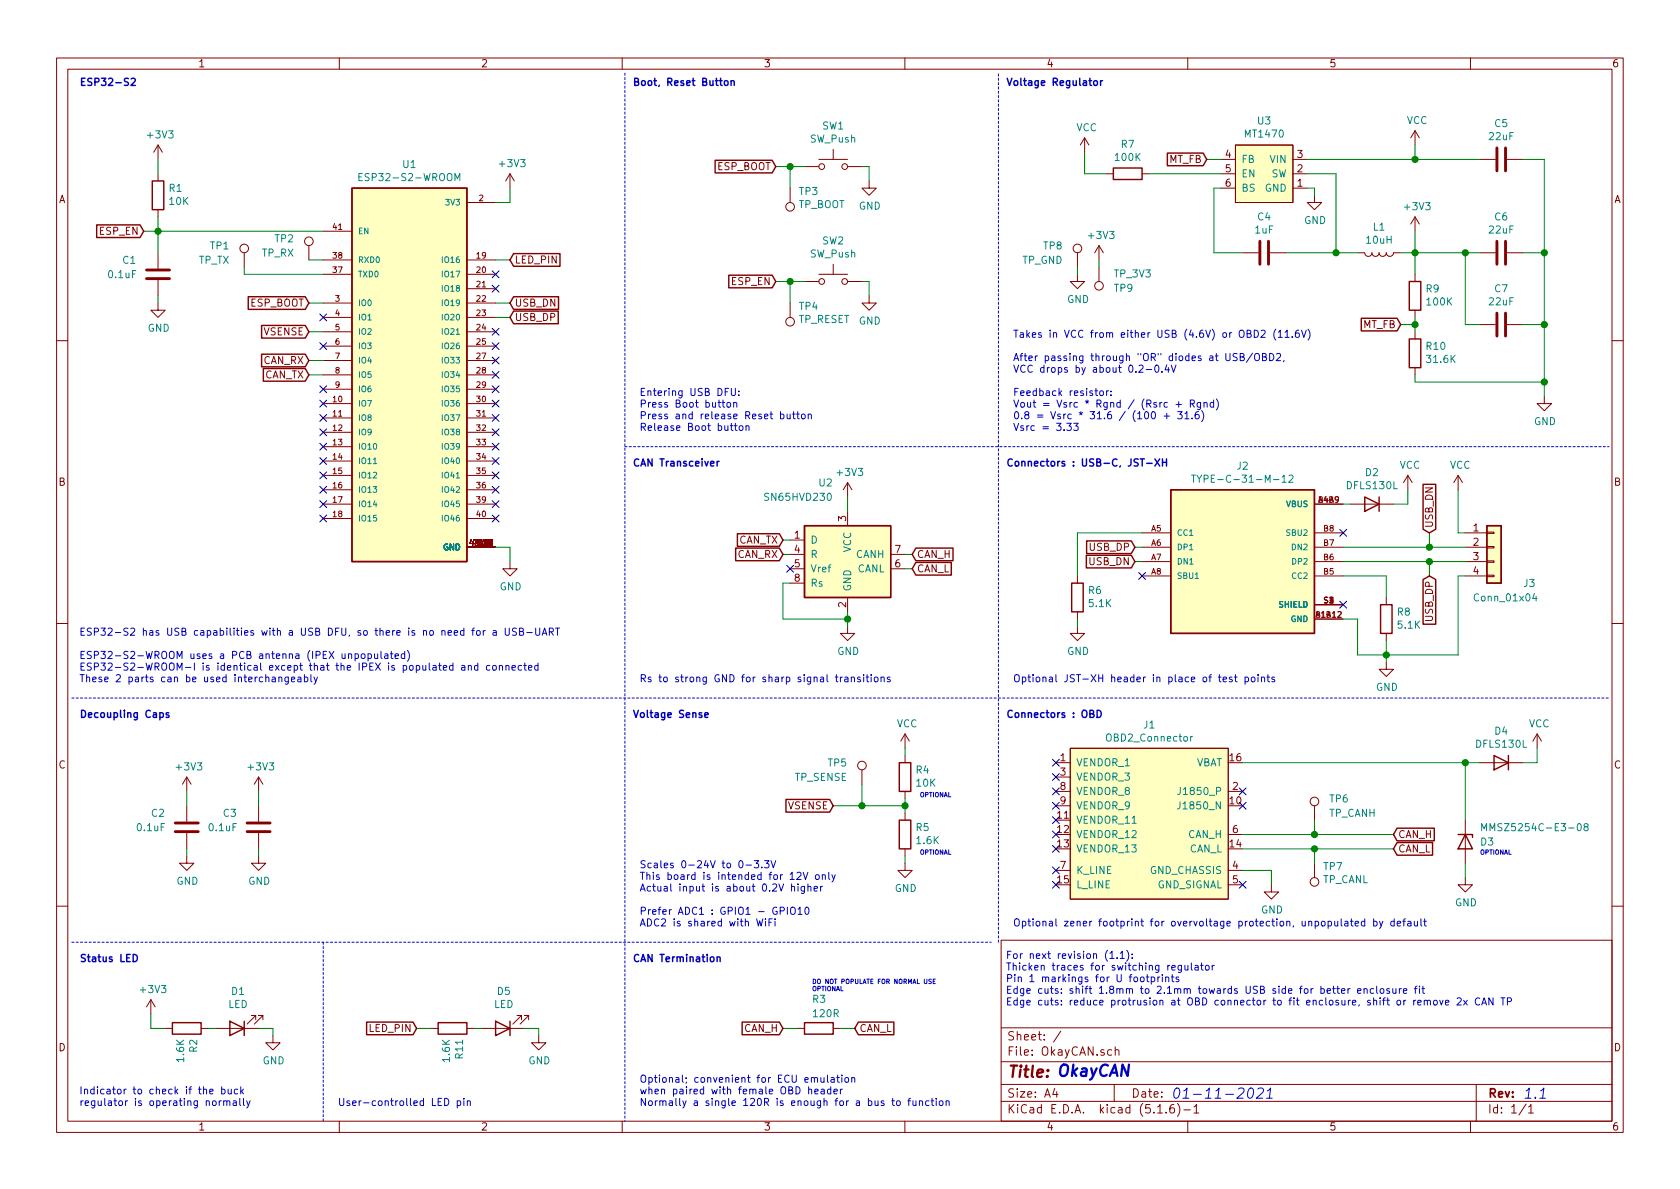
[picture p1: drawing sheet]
EESchema Schematic File Version 4
EELAYER 30 0
EELAYER END
$Descr A4 11693 8268
encoding utf-8
Sheet 1 1
Title ""
Date ""
Rev ""
Comp ""
Comment1 ""
Comment2 ""
Comment3 ""
Comment4 ""
$EndDescr
$Comp
L JG_Common:ESP32-S2-WROOM U1
U 1 1
P 2850 2600
F 0 "U1" H 2850 4067 50  0000 C CNN
F 1 "ESP32-S2-WROOM" H 2850 3976 50  0000 C CNN
F 2 "JGCommonFootprintLibrary:XCVR_ESP32-S2-WROOM" H 2850 2600 50  0001 L BNN
F 3 "" H 2850 2600 50  0001 L BNN
F 4 "Espressif Systems" H 2850 2600 50  0001 L BNN "MANUFACTURER"
F 5 "3.45mm" H 2850 2600 50  0001 L BNN "MAXIMUM_PACKAGE_HEIGHT"
F 6 "Manufacturer Recommendations" H 2850 2600 50  0001 L BNN "STANDARD"
F 7 "V1.0" H 2850 2600 50  0001 L BNN "PARTREV"
F 8 "https://lcsc.com/product-detail/WiFi-Modules_Espressif-Systems-ESP32-S2-WROOM-4M_C967025.html" H 2850 2600 50  0001 C CNN "URL"
F 9 "C967025" H 2850 2600 50  0001 C CNN "LCSC"
	1    2850 2600
	1    0    0    -1  
$EndComp
$Comp
L power:VCC #PWR0101
U 1 1
P 7550 1050
F 0 "#PWR0101" H 7550 900 50  0001 C CNN
F 1 "VCC" H 7565 1223 50  0000 C CNN
F 2 "" H 7550 1050 50  0001 C CNN
F 3 "" H 7550 1050 50  0001 C CNN
	1    7550 1050
	1    0    0    -1  
$EndComp
$Comp
L Device:R R7
U 1 1
P 7850 1200
F 0 "R7" V 7643 1200 50  0000 C CNN
F 1 "100K" V 7734 1200 50  0000 C CNN
F 2 "Resistor_SMD:R_0805_2012Metric_Pad1.15x1.40mm_HandSolder" V 7780 1200 50  0001 C CNN
F 3 "~" H 7850 1200 50  0001 C CNN
F 4 "https://lcsc.com/product-detail/Chip-Resistor-Surface-Mount_100KR-1003-1_C96346.html" V 7850 1200 50  0001 C CNN "URL"
F 5 "C96346" V 7850 1200 50  0001 C CNN "LCSC"
	1    7850 1200
	0    1    1    0   
$EndComp
$Comp
L JG_Common:MT1470 U3
U 1 1
P 8800 1400
F 0 "U3" H 8800 835 50  0000 C CNN
F 1 "MT1470" H 8800 926 50  0000 C CNN
F 2 "Package_TO_SOT_SMD:SOT-23-6_Handsoldering" H 8800 1500 50  0001 C CNN
F 3 "" H 8800 1500 50  0001 C CNN
F 4 "https://lcsc.com/product-detail/DC-DC-Converters_XI-AN-Aerosemi-Tech-MT1470_C181781.html" H 8800 1400 50  0001 C CNN "URL"
F 5 "C181781" H 8800 1400 50  0001 C CNN "LCSC"
	1    8800 1400
	-1   0    0    1   
$EndComp
$Comp
L Device:C C5
U 1 1
P 10450 1100
F 0 "C5" V 10198 1100 50  0000 C CNN
F 1 "22uF" V 10289 1100 50  0000 C CNN
F 2 "Capacitor_SMD:C_0805_2012Metric_Pad1.15x1.40mm_HandSolder" H 10488 950 50  0001 C CNN
F 3 "~" H 10450 1100 50  0001 C CNN
F 4 "https://lcsc.com/product-detail/Multilayer-Ceramic-Capacitors-MLCC-SMD-SMT_Samsung-Electro-Mechanics-CL21A226MAQNNNE_C45783.html" H 10450 1100 50  0001 C CNN "URL"
F 5 "C45783" V 10450 1100 50  0001 C CNN "LCSC"
	1    10450 1100
	0    1    1    0   
$EndComp
$Comp
L Device:C C6
U 1 1
P 10450 1750
F 0 "C6" V 10198 1750 50  0000 C CNN
F 1 "22uF" V 10289 1750 50  0000 C CNN
F 2 "Capacitor_SMD:C_0805_2012Metric_Pad1.15x1.40mm_HandSolder" H 10488 1600 50  0001 C CNN
F 3 "~" H 10450 1750 50  0001 C CNN
F 4 "https://lcsc.com/product-detail/Multilayer-Ceramic-Capacitors-MLCC-SMD-SMT_Samsung-Electro-Mechanics-CL21A226MAQNNNE_C45783.html" H 10450 1750 50  0001 C CNN "URL"
F 5 "C45783" V 10450 1750 50  0001 C CNN "LCSC"
	1    10450 1750
	0    1    1    0   
$EndComp
$Comp
L Device:C C7
U 1 1
P 10450 2250
F 0 "C7" V 10198 2250 50  0000 C CNN
F 1 "22uF" V 10289 2250 50  0000 C CNN
F 2 "Capacitor_SMD:C_0805_2012Metric_Pad1.15x1.40mm_HandSolder" H 10488 2100 50  0001 C CNN
F 3 "~" H 10450 2250 50  0001 C CNN
F 4 "https://lcsc.com/product-detail/Multilayer-Ceramic-Capacitors-MLCC-SMD-SMT_Samsung-Electro-Mechanics-CL21A226MAQNNNE_C45783.html" H 10450 2250 50  0001 C CNN "URL"
F 5 "C45783" V 10450 2250 50  0001 C CNN "LCSC"
	1    10450 2250
	0    1    1    0   
$EndComp
$Comp
L Device:R R9
U 1 1
P 9850 2050
F 0 "R9" H 9780 2004 50  0000 R CNN
F 1 "100K" H 9780 2095 50  0000 R CNN
F 2 "Resistor_SMD:R_0805_2012Metric_Pad1.15x1.40mm_HandSolder" V 9780 2050 50  0001 C CNN
F 3 "~" H 9850 2050 50  0001 C CNN
F 4 "https://lcsc.com/product-detail/Chip-Resistor-Surface-Mount_100KR-1003-1_C96346.html" V 9850 2050 50  0001 C CNN "URL"
F 5 "C96346" H 9850 2050 50  0001 C CNN "LCSC"
	1    9850 2050
	-1   0    0    1   
$EndComp
$Comp
L Device:R R10
U 1 1
P 9850 2450
F 0 "R10" H 9780 2404 50  0000 R CNN
F 1 "31.6K" H 9780 2495 50  0000 R CNN
F 2 "Resistor_SMD:R_0805_2012Metric_Pad1.15x1.40mm_HandSolder" V 9780 2450 50  0001 C CNN
F 3 "~" H 9850 2450 50  0001 C CNN
F 4 "https://lcsc.com/product-detail/Chip-Resistor-Surface-Mount_YAGEO-AC0805FR-0731K6L_C228743.html" V 9850 2450 50  0001 C CNN "URL"
F 5 "C228743" H 9850 2450 50  0001 C CNN "LCSC"
	1    9850 2450
	-1   0    0    1   
$EndComp
Text GLabel 8400 1100 0    50   Input ~ 0
MT_FB
Wire Wire Line
	8400 1100 8500 1100
Wire Wire Line
	8000 1200 8500 1200
Wire Wire Line
	7550 1050 7550 1200
Wire Wire Line
	7550 1200 7700 1200
$Comp
L Device:C C4
U 1 1
P 8800 1750
F 0 "C4" V 8548 1750 50  0000 C CNN
F 1 "1uF" V 8639 1750 50  0000 C CNN
F 2 "Capacitor_SMD:C_0805_2012Metric_Pad1.15x1.40mm_HandSolder" H 8838 1600 50  0001 C CNN
F 3 "~" H 8800 1750 50  0001 C CNN
F 4 "https://lcsc.com/product-detail/Multilayer-Ceramic-Capacitors-MLCC-SMD-SMT_Samsung-Electro-Mechanics-CL21B105KBFNNNE_C28323.html" H 8800 1750 50  0001 C CNN "URL"
F 5 "C28323" V 8800 1750 50  0001 C CNN "LCSC"
	1    8800 1750
	0    1    1    0   
$EndComp
Wire Wire Line
	8500 1300 8450 1300
Wire Wire Line
	8450 1300 8450 1750
Wire Wire Line
	8450 1750 8650 1750
$Comp
L power:+3V3 #PWR0102
U 1 1
P 9850 1600
F 0 "#PWR0102" H 9850 1450 50  0001 C CNN
F 1 "+3V3" H 9865 1773 50  0000 C CNN
F 2 "" H 9850 1600 50  0001 C CNN
F 3 "" H 9850 1600 50  0001 C CNN
	1    9850 1600
	1    0    0    -1  
$EndComp
$Comp
L Device:L L1
U 1 1
P 9600 1750
F 0 "L1" V 9419 1750 50  0000 C CNN
F 1 "10uH" V 9510 1750 50  0000 C CNN
F 2 "JGCommonFootprintLibrary:CHILSIN-LVF303012" H 9600 1750 50  0001 C CNN
F 3 "~" H 9600 1750 50  0001 C CNN
F 4 "https://lcsc.com/product-detail/Power-Inductors_Chilisin-Elec-LVF303012-100M-N_C142153.html" V 9600 1750 50  0001 C CNN "URL"
F 5 "C142153" V 9600 1750 50  0001 C CNN "LCSC"
	1    9600 1750
	0    1    1    0   
$EndComp
Wire Wire Line
	9300 1200 9300 1750
Wire Wire Line
	9450 1750 9300 1750
Connection ~ 9300 1750
Wire Wire Line
	9850 1600 9850 1750
Wire Wire Line
	9850 1750 9750 1750
Wire Wire Line
	9850 1750 9850 1900
Connection ~ 9850 1750
Wire Wire Line
	9850 2200 9850 2250
Text GLabel 9750 2250 0    50   Input ~ 0
MT_FB
Wire Wire Line
	9750 2250 9850 2250
Connection ~ 9850 2250
Wire Wire Line
	9850 2250 9850 2300
$Comp
L power:GND #PWR0103
U 1 1
P 9150 1350
F 0 "#PWR0103" H 9150 1100 50  0001 C CNN
F 1 "GND" H 9155 1177 50  0000 C CNN
F 2 "" H 9150 1350 50  0001 C CNN
F 3 "" H 9150 1350 50  0001 C CNN
	1    9150 1350
	1    0    0    -1  
$EndComp
Wire Wire Line
	8950 1750 9300 1750
Wire Wire Line
	9100 1200 9300 1200
Wire Wire Line
	9100 1300 9150 1300
Wire Wire Line
	9150 1300 9150 1350
$Comp
L power:VCC #PWR0104
U 1 1
P 9850 1000
F 0 "#PWR0104" H 9850 850 50  0001 C CNN
F 1 "VCC" H 9865 1173 50  0000 C CNN
F 2 "" H 9850 1000 50  0001 C CNN
F 3 "" H 9850 1000 50  0001 C CNN
	1    9850 1000
	1    0    0    -1  
$EndComp
Wire Wire Line
	9850 1000 9850 1100
Wire Wire Line
	9850 1100 10300 1100
Wire Wire Line
	9850 1100 9100 1100
Connection ~ 9850 1100
Wire Wire Line
	10300 1750 10200 1750
Wire Wire Line
	10200 1750 10200 2250
Wire Wire Line
	10200 2250 10300 2250
Connection ~ 10200 1750
Wire Wire Line
	10200 1750 9850 1750
$Comp
L power:GND #PWR0105
U 1 1
P 10750 2750
F 0 "#PWR0105" H 10750 2500 50  0001 C CNN
F 1 "GND" H 10755 2577 50  0000 C CNN
F 2 "" H 10750 2750 50  0001 C CNN
F 3 "" H 10750 2750 50  0001 C CNN
	1    10750 2750
	1    0    0    -1  
$EndComp
Wire Wire Line
	10750 2750 10750 2650
Wire Wire Line
	10750 1100 10600 1100
Wire Wire Line
	10600 1750 10750 1750
Connection ~ 10750 1750
Wire Wire Line
	10750 1750 10750 1100
Wire Wire Line
	10600 2250 10750 2250
Connection ~ 10750 2250
Wire Wire Line
	10750 2250 10750 1750
Wire Wire Line
	9850 2600 9850 2650
Wire Wire Line
	9850 2650 10750 2650
Connection ~ 10750 2650
Wire Wire Line
	10750 2650 10750 2250
Text Notes 7050 3000 0    50   ~ 0
Takes in VCC from either USB (4.6V) or OBD2 (11.6V)\n\nAfter passing through "OR" diodes at USB/OBD2,\nVCC drops by about 0.2-0.4V\n\nFeedback resistor:\nVout = Vsrc * Rgnd / (Rsrc + Rgnd)\n0.8 = Vsrc * 31.6 / (100 + 31.6)\nVsrc = 3.33
$Comp
L JG_Common:TYPE-C-31-M-12 J2
U 1 1
P 8650 3900
F 0 "J2" H 8650 4567 50  0000 C CNN
F 1 "TYPE-C-31-M-12" H 8650 4476 50  0000 C CNN
F 2 "JGCommonFootprintLibrary:HRO_TYPE-C-31-M-12" H 8650 3900 50  0001 L BNN
F 3 "" H 8650 3900 50  0001 L BNN
F 4 "3.31mm" H 8650 3900 50  0001 L BNN "MAXIMUM_PACKAGE_HEIGHT"
F 5 "Manufacturer Recommendations" H 8650 3900 50  0001 L BNN "STANDARD"
F 6 "A" H 8650 3900 50  0001 L BNN "PARTREV"
F 7 "HRO Electronics" H 8650 3900 50  0001 L BNN "MANUFACTURER"
F 8 "https://lcsc.com/product-detail/USB-Connectors_Korean-Hroparts-Elec-TYPE-C-31-M-12_C165948.html" H 8650 3900 50  0001 C CNN "URL"
F 9 "C165948" H 8650 3900 50  0001 C CNN "LCSC"
	1    8650 3900
	1    0    0    -1  
$EndComp
$Comp
L Device:R R6
U 1 1
P 7500 4150
F 0 "R6" H 7430 4104 50  0000 R CNN
F 1 "5.1K" H 7430 4195 50  0000 R CNN
F 2 "Resistor_SMD:R_0805_2012Metric_Pad1.15x1.40mm_HandSolder" V 7430 4150 50  0001 C CNN
F 3 "~" H 7500 4150 50  0001 C CNN
F 4 "https://lcsc.com/product-detail/Chip-Resistor-Surface-Mount_PANASONIC-ERJ6RBD5101V_C336831.html" V 7500 4150 50  0001 C CNN "URL"
F 5 "C336831" H 7500 4150 50  0001 C CNN "LCSC"
	1    7500 4150
	-1   0    0    1   
$EndComp
$Comp
L Device:R R8
U 1 1
P 9650 4300
F 0 "R8" H 9580 4254 50  0000 R CNN
F 1 "5.1K" H 9580 4345 50  0000 R CNN
F 2 "Resistor_SMD:R_0805_2012Metric_Pad1.15x1.40mm_HandSolder" V 9580 4300 50  0001 C CNN
F 3 "~" H 9650 4300 50  0001 C CNN
F 4 "https://lcsc.com/product-detail/Chip-Resistor-Surface-Mount_PANASONIC-ERJ6RBD5101V_C336831.html" V 9650 4300 50  0001 C CNN "URL"
F 5 "C336831" H 9650 4300 50  0001 C CNN "LCSC"
	1    9650 4300
	-1   0    0    1   
$EndComp
NoConn ~ 9350 4200
NoConn ~ 9350 3700
NoConn ~ 7950 4000
$Comp
L power:VCC #PWR0106
U 1 1
P 9800 3400
F 0 "#PWR0106" H 9800 3250 50  0001 C CNN
F 1 "VCC" H 9815 3573 50  0000 C CNN
F 2 "" H 9800 3400 50  0001 C CNN
F 3 "" H 9800 3400 50  0001 C CNN
	1    9800 3400
	1    0    0    -1  
$EndComp
$Comp
L power:GND #PWR0107
U 1 1
P 9650 4600
F 0 "#PWR0107" H 9650 4350 50  0001 C CNN
F 1 "GND" H 9655 4427 50  0000 C CNN
F 2 "" H 9650 4600 50  0001 C CNN
F 3 "" H 9650 4600 50  0001 C CNN
	1    9650 4600
	1    0    0    -1  
$EndComp
Wire Wire Line
	9350 4300 9450 4300
Wire Wire Line
	9450 4300 9450 4550
Wire Wire Line
	9350 4000 9650 4000
Wire Wire Line
	9650 4000 9650 4150
Wire Wire Line
	9650 4450 9650 4550
Wire Wire Line
	7950 3700 7500 3700
Wire Wire Line
	7500 3700 7500 4000
$Comp
L power:GND #PWR0108
U 1 1
P 7500 4350
F 0 "#PWR0108" H 7500 4100 50  0001 C CNN
F 1 "GND" H 7505 4177 50  0000 C CNN
F 2 "" H 7500 4350 50  0001 C CNN
F 3 "" H 7500 4350 50  0001 C CNN
	1    7500 4350
	1    0    0    -1  
$EndComp
Wire Wire Line
	7500 4300 7500 4350
Text GLabel 9950 4000 3    50   Input ~ 0
USB_DP
Text GLabel 7900 3800 0    50   Input ~ 0
USB_DP
Wire Wire Line
	7900 3800 7950 3800
Text GLabel 9950 3700 1    50   Input ~ 0
USB_DN
Text GLabel 7900 3900 0    50   Input ~ 0
USB_DN
Wire Wire Line
	7900 3900 7950 3900
$Comp
L Device:D D2
U 1 1
P 9550 3500
F 0 "D2" H 9550 3283 50  0000 C CNN
F 1 "DFLS130L" H 9550 3374 50  0000 C CNN
F 2 "Diode_SMD:D_PowerDI-123" H 9550 3500 50  0001 C CNN
F 3 "~" H 9550 3500 50  0001 C CNN
F 4 "https://lcsc.com/product-detail/Schottky-Barrier-Diodes-SBD_Diodes-Incorporated-DFLS130L-7_C110493.html" H 9550 3500 50  0001 C CNN "URL"
F 5 "C110493" H 9550 3500 50  0001 C CNN "LCSC"
	1    9550 3500
	-1   0    0    1   
$EndComp
Wire Wire Line
	9800 3400 9800 3500
Wire Wire Line
	9800 3500 9700 3500
Wire Wire Line
	9400 3500 9350 3500
Text GLabel 3550 2100 2    50   Input ~ 0
USB_DN
Wire Wire Line
	3550 2100 3450 2100
Text GLabel 3550 2200 2    50   Input ~ 0
USB_DP
Wire Wire Line
	3550 2200 3450 2200
$Comp
L power:+3V3 #PWR0109
U 1 1
P 3550 1300
F 0 "#PWR0109" H 3550 1150 50  0001 C CNN
F 1 "+3V3" H 3565 1473 50  0000 C CNN
F 2 "" H 3550 1300 50  0001 C CNN
F 3 "" H 3550 1300 50  0001 C CNN
	1    3550 1300
	1    0    0    -1  
$EndComp
Wire Wire Line
	3550 1300 3550 1400
Wire Wire Line
	3550 1400 3450 1400
$Comp
L power:GND #PWR0110
U 1 1
P 3550 3900
F 0 "#PWR0110" H 3550 3650 50  0001 C CNN
F 1 "GND" H 3555 3727 50  0000 C CNN
F 2 "" H 3550 3900 50  0001 C CNN
F 3 "" H 3550 3900 50  0001 C CNN
	1    3550 3900
	1    0    0    -1  
$EndComp
Wire Wire Line
	3450 3800 3550 3800
Wire Wire Line
	3550 3800 3550 3900
Text Notes 7000 600  0    50   ~ 10
Voltage Regulator
Text Notes 7000 3250 0    50   ~ 10
Connectors : USB-C, JST-XH
Text Notes 550  600  0    50   ~ 10
ESP32-S2
Wire Notes Line
	6950 6550 6950 500 
$Comp
L power:+3V3 #PWR0111
U 1 1
P 1100 1100
F 0 "#PWR0111" H 1100 950 50  0001 C CNN
F 1 "+3V3" H 1115 1273 50  0000 C CNN
F 2 "" H 1100 1100 50  0001 C CNN
F 3 "" H 1100 1100 50  0001 C CNN
	1    1100 1100
	1    0    0    -1  
$EndComp
$Comp
L Device:R R1
U 1 1
P 1100 1350
F 0 "R1" H 1030 1304 50  0000 R CNN
F 1 "10K" H 1030 1395 50  0000 R CNN
F 2 "Resistor_SMD:R_0805_2012Metric_Pad1.15x1.40mm_HandSolder" V 1030 1350 50  0001 C CNN
F 3 "~" H 1100 1350 50  0001 C CNN
F 4 "https://lcsc.com/product-detail/Chip-Resistor-Surface-Mount_YAGEO-RC0805FR-0710KL_C84376.html" V 1100 1350 50  0001 C CNN "URL"
F 5 "C84376" H 1100 1350 50  0001 C CNN "LCSC"
	1    1100 1350
	-1   0    0    1   
$EndComp
Wire Wire Line
	1100 1100 1100 1200
Wire Wire Line
	1100 1600 1100 1500
$Comp
L power:GND #PWR0112
U 1 1
P 1100 2100
F 0 "#PWR0112" H 1100 1850 50  0001 C CNN
F 1 "GND" H 1105 1927 50  0000 C CNN
F 2 "" H 1100 2100 50  0001 C CNN
F 3 "" H 1100 2100 50  0001 C CNN
	1    1100 2100
	1    0    0    -1  
$EndComp
Connection ~ 1100 1600
Text GLabel 1000 1600 0    50   Input ~ 0
ESP_EN
Wire Wire Line
	1000 1600 1100 1600
Text GLabel 2150 2100 0    50   Input ~ 0
ESP_BOOT
Wire Wire Line
	2250 2100 2150 2100
$Comp
L Device:C C1
U 1 1
P 1100 1900
F 0 "C1" H 900 2000 50  0000 C CNN
F 1 "0.1uF" H 850 1900 50  0000 C CNN
F 2 "Capacitor_SMD:C_0805_2012Metric_Pad1.15x1.40mm_HandSolder" H 1138 1750 50  0001 C CNN
F 3 "~" H 1100 1900 50  0001 C CNN
F 4 "https://lcsc.com/product-detail/Multilayer-Ceramic-Capacitors-MLCC-SMD-SMT_TORCH-CT41G-0805-2X1-50V-0-1-F-M-N_C138340.html" H 1100 1900 50  0001 C CNN "URL"
F 5 "C138340" H 1100 1900 50  0001 C CNN "LCSC"
	1    1100 1900
	1    0    0    -1  
$EndComp
Wire Wire Line
	1100 1750 1100 1600
Wire Wire Line
	1100 2100 1100 2050
$Comp
L Switch:SW_Push SW1
U 1 1
P 5800 1150
F 0 "SW1" H 5800 1435 50  0000 C CNN
F 1 "SW_Push" H 5800 1344 50  0000 C CNN
F 2 "JGCommonFootprintLibrary:HRO-K2-1807" H 5800 1350 50  0001 C CNN
F 3 "~" H 5800 1350 50  0001 C CNN
F 4 "https://lcsc.com/product-detail/Tactile-Switches_Korean-Hroparts-Elec-K2-1807UA-A4DW-06_C502307.html" H 5800 1150 50  0001 C CNN "URL"
F 5 "C502307" H 5800 1150 50  0001 C CNN "LCSC"
	1    5800 1150
	1    0    0    -1  
$EndComp
Text Notes 4400 600  0    50   ~ 10
Boot, Reset Button
$Comp
L power:GND #PWR0113
U 1 1
P 6050 1250
F 0 "#PWR0113" H 6050 1000 50  0001 C CNN
F 1 "GND" H 6055 1077 50  0000 C CNN
F 2 "" H 6050 1250 50  0001 C CNN
F 3 "" H 6050 1250 50  0001 C CNN
	1    6050 1250
	1    0    0    -1  
$EndComp
Wire Wire Line
	6000 1150 6050 1150
Wire Wire Line
	6050 1150 6050 1250
Text GLabel 5400 1150 0    50   Input ~ 0
ESP_BOOT
Wire Wire Line
	5400 1150 5500 1150
$Comp
L Connector:TestPoint TP3
U 1 1
P 5500 1300
F 0 "TP3" H 5442 1326 50  0000 R CNN
F 1 "TP_BOOT" H 5442 1417 50  0000 R CNN
F 2 "TestPoint:TestPoint_Pad_D1.0mm" H 5700 1300 50  0001 C CNN
F 3 "~" H 5700 1300 50  0001 C CNN
	1    5500 1300
	-1   0    0    1   
$EndComp
Wire Wire Line
	5500 1150 5500 1300
Connection ~ 5500 1150
Wire Wire Line
	5500 1150 5600 1150
$Comp
L Switch:SW_Push SW2
U 1 1
P 5800 1950
F 0 "SW2" H 5800 2235 50  0000 C CNN
F 1 "SW_Push" H 5800 2144 50  0000 C CNN
F 2 "JGCommonFootprintLibrary:HRO-K2-1807" H 5800 2150 50  0001 C CNN
F 3 "~" H 5800 2150 50  0001 C CNN
F 4 "https://lcsc.com/product-detail/Tactile-Switches_Korean-Hroparts-Elec-K2-1807UA-A4DW-06_C502307.html" H 5800 1950 50  0001 C CNN "URL"
F 5 "C502307" H 5800 1950 50  0001 C CNN "LCSC"
	1    5800 1950
	1    0    0    -1  
$EndComp
$Comp
L power:GND #PWR0114
U 1 1
P 6050 2050
F 0 "#PWR0114" H 6050 1800 50  0001 C CNN
F 1 "GND" H 6055 1877 50  0000 C CNN
F 2 "" H 6050 2050 50  0001 C CNN
F 3 "" H 6050 2050 50  0001 C CNN
	1    6050 2050
	1    0    0    -1  
$EndComp
Wire Wire Line
	6000 1950 6050 1950
Wire Wire Line
	6050 1950 6050 2050
Text GLabel 5400 1950 0    50   Input ~ 0
ESP_EN
Wire Wire Line
	5400 1950 5500 1950
$Comp
L Connector:TestPoint TP4
U 1 1
P 5500 2100
F 0 "TP4" H 5442 2126 50  0000 R CNN
F 1 "TP_RESET" H 5442 2217 50  0000 R CNN
F 2 "TestPoint:TestPoint_Pad_D1.0mm" H 5700 2100 50  0001 C CNN
F 3 "~" H 5700 2100 50  0001 C CNN
	1    5500 2100
	-1   0    0    1   
$EndComp
Wire Wire Line
	5500 1950 5500 2100
Connection ~ 5500 1950
Wire Wire Line
	5500 1950 5600 1950
$Comp
L JG_Common:OBD2_Connector J1
U 1 1
P 8000 5700
F 0 "J1" H 8000 6365 50  0000 C CNN
F 1 "OBD2_Connector" H 8000 6274 50  0000 C CNN
F 2 "JGCommonFootprintLibrary:OBD-Male" H 7950 6200 50  0001 C CNN
F 3 "" H 7950 6200 50  0001 C CNN
	1    8000 5700
	1    0    0    -1  
$EndComp
$Comp
L power:VCC #PWR0115
U 1 1
P 10700 5200
F 0 "#PWR0115" H 10700 5050 50  0001 C CNN
F 1 "VCC" H 10715 5373 50  0000 C CNN
F 2 "" H 10700 5200 50  0001 C CNN
F 3 "" H 10700 5200 50  0001 C CNN
	1    10700 5200
	1    0    0    -1  
$EndComp
$Comp
L Device:D D4
U 1 1
P 10450 5300
F 0 "D4" H 10450 5083 50  0000 C CNN
F 1 "DFLS130L" H 10450 5174 50  0000 C CNN
F 2 "Diode_SMD:D_PowerDI-123" H 10450 5300 50  0001 C CNN
F 3 "~" H 10450 5300 50  0001 C CNN
F 4 "https://lcsc.com/product-detail/Schottky-Barrier-Diodes-SBD_Diodes-Incorporated-DFLS130L-7_C110493.html" H 10450 5300 50  0001 C CNN "URL"
F 5 "C110493" H 10450 5300 50  0001 C CNN "LCSC"
	1    10450 5300
	-1   0    0    1   
$EndComp
Wire Wire Line
	10700 5200 10700 5300
Wire Wire Line
	10700 5300 10600 5300
NoConn ~ 7350 5300
NoConn ~ 7350 5400
NoConn ~ 7350 5500
NoConn ~ 7350 5600
NoConn ~ 7350 5700
NoConn ~ 7350 5800
NoConn ~ 7350 5900
NoConn ~ 7350 6050
NoConn ~ 7350 6150
NoConn ~ 8650 6150
NoConn ~ 8650 5500
NoConn ~ 8650 5600
$Comp
L Connector:TestPoint TP7
U 1 1
P 9150 6000
F 0 "TP7" H 9092 6026 50  0000 R CNN
F 1 "TP_CANL" H 9092 6117 50  0000 R CNN
F 2 "TestPoint:TestPoint_Pad_D1.0mm" H 9350 6000 50  0001 C CNN
F 3 "~" H 9350 6000 50  0001 C CNN
	1    9150 6000
	-1   0    0    1   
$EndComp
Wire Wire Line
	8650 5900 9150 5900
Wire Wire Line
	9150 5900 9150 6000
$Comp
L Connector:TestPoint TP6
U 1 1
P 9150 5700
F 0 "TP6" H 9250 5850 50  0000 L CNN
F 1 "TP_CANH" H 9250 5750 50  0000 L CNN
F 2 "TestPoint:TestPoint_Pad_D1.0mm" H 9350 5700 50  0001 C CNN
F 3 "~" H 9350 5700 50  0001 C CNN
	1    9150 5700
	1    0    0    -1  
$EndComp
Wire Wire Line
	8650 5800 9150 5800
Wire Wire Line
	9150 5800 9150 5700
Text GLabel 9700 5800 2    50   Input ~ 0
CAN_H
Wire Wire Line
	9700 5800 9150 5800
Connection ~ 9150 5800
Text GLabel 9700 5900 2    50   Input ~ 0
CAN_L
Wire Wire Line
	9700 5900 9150 5900
Connection ~ 9150 5900
$Comp
L power:GND #PWR0116
U 1 1
P 8850 6150
F 0 "#PWR0116" H 8850 5900 50  0001 C CNN
F 1 "GND" H 8855 5977 50  0000 C CNN
F 2 "" H 8850 6150 50  0001 C CNN
F 3 "" H 8850 6150 50  0001 C CNN
	1    8850 6150
	1    0    0    -1  
$EndComp
Wire Wire Line
	8650 6050 8850 6050
Wire Wire Line
	8850 6050 8850 6150
Text Notes 4400 5000 0    50   ~ 10
Voltage Sense
$Comp
L power:VCC #PWR0117
U 1 1
P 6300 5200
F 0 "#PWR0117" H 6300 5050 50  0001 C CNN
F 1 "VCC" H 6315 5373 50  0000 C CNN
F 2 "" H 6300 5200 50  0001 C CNN
F 3 "" H 6300 5200 50  0001 C CNN
	1    6300 5200
	1    0    0    -1  
$EndComp
$Comp
L power:GND #PWR0118
U 1 1
P 6300 6000
F 0 "#PWR0118" H 6300 5750 50  0001 C CNN
F 1 "GND" H 6305 5827 50  0000 C CNN
F 2 "" H 6300 6000 50  0001 C CNN
F 3 "" H 6300 6000 50  0001 C CNN
	1    6300 6000
	1    0    0    -1  
$EndComp
$Comp
L Device:R R4
U 1 1
P 6300 5400
F 0 "R4" H 6230 5354 50  0000 R CNN
F 1 "10K" H 6230 5445 50  0000 R CNN
F 2 "Resistor_SMD:R_0805_2012Metric_Pad1.15x1.40mm_HandSolder" V 6230 5400 50  0001 C CNN
F 3 "~" H 6300 5400 50  0001 C CNN
F 4 "https://lcsc.com/product-detail/Chip-Resistor-Surface-Mount_YAGEO-RC0805FR-0710KL_C84376.html" V 6300 5400 50  0001 C CNN "URL"
F 5 "C84376" H 6300 5400 50  0001 C CNN "LCSC"
	1    6300 5400
	-1   0    0    1   
$EndComp
$Comp
L Device:R R5
U 1 1
P 6300 5800
F 0 "R5" H 6230 5754 50  0000 R CNN
F 1 "1.6K" H 6230 5845 50  0000 R CNN
F 2 "Resistor_SMD:R_0805_2012Metric_Pad1.15x1.40mm_HandSolder" V 6230 5800 50  0001 C CNN
F 3 "~" H 6300 5800 50  0001 C CNN
F 4 "https://lcsc.com/product-detail/Chip-span-style-background-color-ff0-Resistor-span-Surface-Mount_UNI-ROYAL-Uniroyal-Elec-0805W8F1601T5E_C17394.html" V 6300 5800 50  0001 C CNN "URL"
F 5 "C17394" H 6300 5800 50  0001 C CNN "LCSC"
	1    6300 5800
	-1   0    0    1   
$EndComp
Text Notes 4450 6450 0    50   ~ 0
Scales 0-24V to 0-3.3V\nThis board is intended for 12V only\nActual input is about 0.2V higher\n\nPrefer ADC1 : GPIO1 - GPIO10\nADC2 is shared with WiFi
Wire Wire Line
	6300 5200 6300 5250
Wire Wire Line
	6300 5950 6300 6000
$Comp
L Connector:TestPoint TP5
U 1 1
P 6000 5450
F 0 "TP5" H 5900 5600 50  0000 R CNN
F 1 "TP_SENSE" H 5900 5500 50  0000 R CNN
F 2 "TestPoint:TestPoint_Pad_D1.0mm" H 6200 5450 50  0001 C CNN
F 3 "~" H 6200 5450 50  0001 C CNN
	1    6000 5450
	1    0    0    -1  
$EndComp
Wire Wire Line
	5800 5600 6000 5600
Wire Wire Line
	6000 5600 6000 5450
Text GLabel 5800 5600 0    50   Input ~ 0
VSENSE
Wire Wire Line
	6300 5600 6000 5600
Connection ~ 6000 5600
Text Notes 4400 3250 0    50   ~ 10
CAN Transceiver
$Comp
L Device:D_Zener D3
U 1 1
P 10200 5850
F 0 "D3" V 10200 5950 50  0000 L CNN
F 1 "MMSZ5254C-E3-08" V 10100 5950 50  0000 L CNN
F 2 "Diode_SMD:D_SOD-123" H 10200 5850 50  0001 C CNN
F 3 "~" H 10200 5850 50  0001 C CNN
F 4 "https://lcsc.com/product-detail/Zener-Diodes_Vishay-Intertech-MMSZ5254C-E3-08_C241953.html" V 10200 5850 50  0001 C CNN "URL"
F 5 "C241953" V 10200 5850 50  0001 C CNN "LCSC"
	1    10200 5850
	0    1    1    0   
$EndComp
Text Notes 7050 6450 0    50   ~ 0
Optional zener footprint for overvoltage protection, unpopulated by default
$Comp
L Interface_CAN_LIN:SN65HVD230 U2
U 1 1
P 5900 3850
F 0 "U2" H 5800 4350 50  0000 R CNN
F 1 "SN65HVD230" H 5800 4250 50  0000 R CNN
F 2 "Package_SO:SOIC-8_3.9x4.9mm_P1.27mm" H 5900 3350 50  0001 C CNN
F 3 "http://www.ti.com/lit/ds/symlink/sn65hvd230.pdf" H 5800 4250 50  0001 C CNN
F 4 "https://lcsc.com/product-detail/CAN-ICs_Texas-Instruments-SN65HVD230DR_C12084.html" H 5900 3850 50  0001 C CNN "URL"
F 5 "C12084" H 5900 3850 50  0001 C CNN "LCSC"
	1    5900 3850
	1    0    0    -1  
$EndComp
$Comp
L Connector_Generic:Conn_01x04 J3
U 1 1
P 10400 3800
F 0 "J3" H 10600 3550 50  0000 L CNN
F 1 "Conn_01x04" H 10250 3450 50  0000 L CNN
F 2 "Connector_JST:JST_XH_B4B-XH-AM_1x04_P2.50mm_Vertical" H 10400 3800 50  0001 C CNN
F 3 "~" H 10400 3800 50  0001 C CNN
F 4 "https://lcsc.com/product-detail/Wire-To-Board-Wire-To-Wire-Connector_JST-Sales-America-B4B-XH-AM-LF-SN_C161871.html" H 10400 3800 50  0001 C CNN "URL"
F 5 "C161871" H 10400 3800 50  0001 C CNN "LCSC"
	1    10400 3800
	1    0    0    -1  
$EndComp
Wire Wire Line
	9350 3800 9950 3800
Wire Wire Line
	9950 3700 9950 3800
Connection ~ 9950 3800
Wire Wire Line
	9950 3800 10200 3800
Wire Wire Line
	9350 3900 9950 3900
Wire Wire Line
	9950 3900 9950 4000
Connection ~ 9950 3900
Wire Wire Line
	9950 3900 10200 3900
Wire Wire Line
	10200 4000 10150 4000
Wire Wire Line
	10150 4000 10150 4550
Wire Wire Line
	10150 4550 9650 4550
Connection ~ 9650 4550
Wire Wire Line
	9650 4550 9450 4550
Wire Wire Line
	9650 4600 9650 4550
$Comp
L power:VCC #PWR0119
U 1 1
P 10150 3400
F 0 "#PWR0119" H 10150 3250 50  0001 C CNN
F 1 "VCC" H 10165 3573 50  0000 C CNN
F 2 "" H 10150 3400 50  0001 C CNN
F 3 "" H 10150 3400 50  0001 C CNN
	1    10150 3400
	1    0    0    -1  
$EndComp
Wire Wire Line
	10150 3400 10150 3700
Wire Wire Line
	10150 3700 10200 3700
Text Notes 7050 4750 0    50   ~ 0
Optional JST-XH header in place of test points
Text Notes 7000 5000 0    50   ~ 10
Connectors : OBD
$Comp
L power:+3V3 #PWR0120
U 1 1
P 5900 3450
F 0 "#PWR0120" H 5900 3300 50  0001 C CNN
F 1 "+3V3" H 5915 3623 50  0000 C CNN
F 2 "" H 5900 3450 50  0001 C CNN
F 3 "" H 5900 3450 50  0001 C CNN
	1    5900 3450
	1    0    0    -1  
$EndComp
Wire Wire Line
	5900 3450 5900 3550
$Comp
L power:GND #PWR0121
U 1 1
P 5900 4350
F 0 "#PWR0121" H 5900 4100 50  0001 C CNN
F 1 "GND" H 5905 4177 50  0000 C CNN
F 2 "" H 5900 4350 50  0001 C CNN
F 3 "" H 5900 4350 50  0001 C CNN
	1    5900 4350
	1    0    0    -1  
$EndComp
Wire Wire Line
	5900 4350 5900 4300
Text GLabel 2150 2500 0    50   Input ~ 0
CAN_RX
Text GLabel 2150 2600 0    50   Input ~ 0
CAN_TX
Wire Wire Line
	2150 2500 2250 2500
Wire Wire Line
	2150 2600 2250 2600
Text GLabel 5450 3750 0    50   Input ~ 0
CAN_TX
Wire Wire Line
	5450 3750 5500 3750
Text GLabel 5450 3850 0    50   Input ~ 0
CAN_RX
Wire Wire Line
	5450 3850 5500 3850
NoConn ~ 5500 3950
Text GLabel 6350 3850 2    50   Input ~ 0
CAN_H
Wire Wire Line
	6350 3850 6300 3850
Text GLabel 6350 3950 2    50   Input ~ 0
CAN_L
Wire Wire Line
	6350 3950 6300 3950
Wire Wire Line
	5500 4050 5450 4050
Wire Wire Line
	5450 4050 5450 4300
Wire Wire Line
	5450 4300 5900 4300
Connection ~ 5900 4300
Wire Wire Line
	5900 4300 5900 4250
$Comp
L Device:C C2
U 1 1
P 1300 5750
F 0 "C2" H 1100 5850 50  0000 C CNN
F 1 "0.1uF" H 1050 5750 50  0000 C CNN
F 2 "Capacitor_SMD:C_0805_2012Metric_Pad1.15x1.40mm_HandSolder" H 1338 5600 50  0001 C CNN
F 3 "~" H 1300 5750 50  0001 C CNN
F 4 "https://lcsc.com/product-detail/Multilayer-Ceramic-Capacitors-MLCC-SMD-SMT_TORCH-CT41G-0805-2X1-50V-0-1-F-M-N_C138340.html" H 1300 5750 50  0001 C CNN "URL"
F 5 "C138340" H 1300 5750 50  0001 C CNN "LCSC"
	1    1300 5750
	1    0    0    -1  
$EndComp
$Comp
L power:+3V3 #PWR0122
U 1 1
P 1300 5500
F 0 "#PWR0122" H 1300 5350 50  0001 C CNN
F 1 "+3V3" H 1315 5673 50  0000 C CNN
F 2 "" H 1300 5500 50  0001 C CNN
F 3 "" H 1300 5500 50  0001 C CNN
	1    1300 5500
	1    0    0    -1  
$EndComp
$Comp
L power:GND #PWR0123
U 1 1
P 1300 5950
F 0 "#PWR0123" H 1300 5700 50  0001 C CNN
F 1 "GND" H 1305 5777 50  0000 C CNN
F 2 "" H 1300 5950 50  0001 C CNN
F 3 "" H 1300 5950 50  0001 C CNN
	1    1300 5950
	1    0    0    -1  
$EndComp
Wire Wire Line
	1300 5950 1300 5900
Wire Wire Line
	1300 5500 1300 5600
$Comp
L Device:C C3
U 1 1
P 1800 5750
F 0 "C3" H 1600 5850 50  0000 C CNN
F 1 "0.1uF" H 1550 5750 50  0000 C CNN
F 2 "Capacitor_SMD:C_0805_2012Metric_Pad1.15x1.40mm_HandSolder" H 1838 5600 50  0001 C CNN
F 3 "~" H 1800 5750 50  0001 C CNN
F 4 "https://lcsc.com/product-detail/Multilayer-Ceramic-Capacitors-MLCC-SMD-SMT_TORCH-CT41G-0805-2X1-50V-0-1-F-M-N_C138340.html" H 1800 5750 50  0001 C CNN "URL"
F 5 "C138340" H 1800 5750 50  0001 C CNN "LCSC"
	1    1800 5750
	1    0    0    -1  
$EndComp
$Comp
L power:+3V3 #PWR0124
U 1 1
P 1800 5500
F 0 "#PWR0124" H 1800 5350 50  0001 C CNN
F 1 "+3V3" H 1815 5673 50  0000 C CNN
F 2 "" H 1800 5500 50  0001 C CNN
F 3 "" H 1800 5500 50  0001 C CNN
	1    1800 5500
	1    0    0    -1  
$EndComp
$Comp
L power:GND #PWR0125
U 1 1
P 1800 5950
F 0 "#PWR0125" H 1800 5700 50  0001 C CNN
F 1 "GND" H 1805 5777 50  0000 C CNN
F 2 "" H 1800 5950 50  0001 C CNN
F 3 "" H 1800 5950 50  0001 C CNN
	1    1800 5950
	1    0    0    -1  
$EndComp
Wire Wire Line
	1800 5950 1800 5900
Wire Wire Line
	1800 5500 1800 5600
Text Notes 550  5000 0    50   ~ 10
Decoupling Caps
Text Notes 4450 4750 0    50   ~ 0
Rs to strong GND for sharp signal transitions
Wire Notes Line
	4350 500  4350 7800
Text GLabel 2150 2300 0    50   Input ~ 0
VSENSE
Wire Wire Line
	2150 2300 2250 2300
Text Notes 4450 3000 0    50   ~ 0
Entering USB DFU:\nPress Boot button\nPress and release Reset button\nRelease Boot button
Text Notes 4400 6700 0    50   ~ 10
CAN Termination
Text Notes 4450 7700 0    50   ~ 0
Optional; convenient for ECU emulation \nwhen paired with female OBD header\nNormally a single 120R is enough for a bus to function
Text GLabel 5450 7150 0    50   Input ~ 0
CAN_H
Text GLabel 5950 7150 2    50   Input ~ 0
CAN_L
$Comp
L Device:R R3
U 1 1
P 5700 7150
F 0 "R3" V 5900 7200 50  0000 R CNN
F 1 "120R" V 5800 7200 50  0000 R CNN
F 2 "Resistor_SMD:R_1206_3216Metric_Pad1.42x1.75mm_HandSolder" V 5630 7150 50  0001 C CNN
F 3 "~" H 5700 7150 50  0001 C CNN
F 4 "https://lcsc.com/product-detail/Chip-Resistor-Surface-Mount_Ever-Ohms-Tech-HR1206J120RP05Z_C175512.html" V 5700 7150 50  0001 C CNN "URL"
F 5 "C175512" V 5700 7150 50  0001 C CNN "LCSC"
	1    5700 7150
	0    -1   -1   0   
$EndComp
Wire Wire Line
	5450 7150 5550 7150
Wire Wire Line
	5850 7150 5950 7150
Wire Notes Line
	4350 3100 11200 3100
Wire Wire Line
	6300 5550 6300 5600
Connection ~ 6300 5600
Wire Wire Line
	6300 5600 6300 5650
NoConn ~ 2250 2200
NoConn ~ 2250 2400
NoConn ~ 2250 2700
NoConn ~ 2250 2800
NoConn ~ 2250 2900
NoConn ~ 2250 3000
NoConn ~ 2250 3100
NoConn ~ 2250 3200
NoConn ~ 2250 3300
NoConn ~ 2250 3400
NoConn ~ 2250 3600
NoConn ~ 3450 3600
NoConn ~ 3450 3500
NoConn ~ 3450 3400
NoConn ~ 3450 3300
NoConn ~ 3450 3200
NoConn ~ 3450 3100
NoConn ~ 3450 3000
NoConn ~ 3450 2900
NoConn ~ 3450 2800
NoConn ~ 3450 2700
NoConn ~ 3450 2600
NoConn ~ 3450 2500
NoConn ~ 3450 2400
NoConn ~ 3450 2300
NoConn ~ 3450 2000
NoConn ~ 3450 1900
NoConn ~ 2250 3500
$Comp
L Connector:TestPoint TP2
U 1 1
P 2150 1800
F 0 "TP2" H 2050 1950 50  0000 R CNN
F 1 "TP_RX" H 2050 1850 50  0000 R CNN
F 2 "TestPoint:TestPoint_Pad_D1.0mm" H 2350 1800 50  0001 C CNN
F 3 "~" H 2350 1800 50  0001 C CNN
	1    2150 1800
	1    0    0    -1  
$EndComp
Wire Wire Line
	1100 1600 2250 1600
$Comp
L Connector:TestPoint TP1
U 1 1
P 1700 1850
F 0 "TP1" H 1600 2000 50  0000 R CNN
F 1 "TP_TX" H 1600 1900 50  0000 R CNN
F 2 "TestPoint:TestPoint_Pad_D1.0mm" H 1900 1850 50  0001 C CNN
F 3 "~" H 1900 1850 50  0001 C CNN
	1    1700 1850
	1    0    0    -1  
$EndComp
Wire Wire Line
	2250 1900 1700 1900
Wire Wire Line
	1700 1900 1700 1850
Wire Wire Line
	2150 1800 2250 1800
$Comp
L power:GND #PWR0126
U 1 1
P 10200 6100
F 0 "#PWR0126" H 10200 5850 50  0001 C CNN
F 1 "GND" H 10205 5927 50  0000 C CNN
F 2 "" H 10200 6100 50  0001 C CNN
F 3 "" H 10200 6100 50  0001 C CNN
	1    10200 6100
	1    0    0    -1  
$EndComp
Wire Wire Line
	10200 6000 10200 6100
Wire Wire Line
	8650 5300 10200 5300
Connection ~ 10200 5300
Wire Wire Line
	10200 5300 10300 5300
Wire Wire Line
	10200 5300 10200 5700
Text Notes 10300 5950 0    31   ~ 6
OPTIONAL
Text Notes 5650 6900 0    31   ~ 6
OPTIONAL
Text Notes 6400 5550 0    31   ~ 6
OPTIONAL
Text Notes 6400 5950 0    31   ~ 6
OPTIONAL
Wire Notes Line
	500  4850 11200 4850
Text Notes 550  6700 0    50   ~ 10
Status LED
$Comp
L power:GND #PWR0127
U 1 1
P 1900 7200
F 0 "#PWR0127" H 1900 6950 50  0001 C CNN
F 1 "GND" H 1905 7027 50  0000 C CNN
F 2 "" H 1900 7200 50  0001 C CNN
F 3 "" H 1900 7200 50  0001 C CNN
	1    1900 7200
	1    0    0    -1  
$EndComp
$Comp
L power:+3V3 #PWR0128
U 1 1
P 1050 7050
F 0 "#PWR0128" H 1050 6900 50  0001 C CNN
F 1 "+3V3" H 1065 7223 50  0000 C CNN
F 2 "" H 1050 7050 50  0001 C CNN
F 3 "" H 1050 7050 50  0001 C CNN
	1    1050 7050
	1    0    0    -1  
$EndComp
$Comp
L Device:LED D1
U 1 1
P 1650 7150
F 0 "D1" H 1643 6895 50  0000 C CNN
F 1 "LED" H 1643 6986 50  0000 C CNN
F 2 "LED_SMD:LED_0805_2012Metric_Pad1.15x1.40mm_HandSolder" H 1650 7150 50  0001 C CNN
F 3 "~" H 1650 7150 50  0001 C CNN
F 4 "https://lcsc.com/product-detail/Light-Emitting-Diodes-span-style-background-color-ff0-LED-span_Foshan-NationStar-Optoelectronics-NCD0805B2_C84259.html" H 1650 7150 50  0001 C CNN "URL"
F 5 "C84259" H 1650 7150 50  0001 C CNN "LCSC"
	1    1650 7150
	-1   0    0    1   
$EndComp
$Comp
L Device:R R2
U 1 1
P 1300 7150
F 0 "R2" H 1230 7104 50  0000 R CNN
F 1 "1.6K" H 1230 7195 50  0000 R CNN
F 2 "Resistor_SMD:R_0805_2012Metric_Pad1.15x1.40mm_HandSolder" V 1230 7150 50  0001 C CNN
F 3 "~" H 1300 7150 50  0001 C CNN
F 4 "https://lcsc.com/product-detail/Chip-span-style-background-color-ff0-Resistor-span-Surface-Mount_UNI-ROYAL-Uniroyal-Elec-0805W8F1601T5E_C17394.html" V 1300 7150 50  0001 C CNN "URL"
F 5 "C17394" H 1300 7150 50  0001 C CNN "LCSC"
	1    1300 7150
	0    -1   -1   0   
$EndComp
Wire Wire Line
	1050 7050 1050 7150
Wire Wire Line
	1050 7150 1150 7150
Wire Wire Line
	1450 7150 1500 7150
Wire Wire Line
	1800 7150 1900 7150
Wire Wire Line
	1900 7150 1900 7200
Text Notes 550  7700 0    50   ~ 0
Indicator to check if the buck \nregulator is operating normally
Text Notes 550  4750 0    50   ~ 0
ESP32-S2 has USB capabilities with a USB DFU, so there is no need for a USB-UART\n\nESP32-S2-WROOM uses a PCB antenna (IPEX unpopulated)\nESP32-S2-WROOM-I is identical except that the IPEX is populated and connected\nThese 2 parts can be used interchangeably
$Comp
L power:+3V3 #PWR0129
U 1 1
P 7650 1800
F 0 "#PWR0129" H 7650 1650 50  0001 C CNN
F 1 "+3V3" H 7665 1973 50  0000 C CNN
F 2 "" H 7650 1800 50  0001 C CNN
F 3 "" H 7650 1800 50  0001 C CNN
	1    7650 1800
	1    0    0    -1  
$EndComp
$Comp
L power:GND #PWR0130
U 1 1
P 7500 1900
F 0 "#PWR0130" H 7500 1650 50  0001 C CNN
F 1 "GND" H 7505 1727 50  0000 C CNN
F 2 "" H 7500 1900 50  0001 C CNN
F 3 "" H 7500 1900 50  0001 C CNN
	1    7500 1900
	1    0    0    -1  
$EndComp
$Comp
L Connector:TestPoint TP9
U 1 1
P 7650 1850
F 0 "TP9" H 7550 2000 50  0000 R CNN
F 1 "TP_3V3" H 7550 1900 50  0000 R CNN
F 2 "TestPoint:TestPoint_Pad_D1.0mm" H 7850 1850 50  0001 C CNN
F 3 "~" H 7850 1850 50  0001 C CNN
	1    7650 1850
	-1   0    0    1   
$EndComp
$Comp
L Connector:TestPoint TP8
U 1 1
P 7500 1850
F 0 "TP8" H 7400 2000 50  0000 R CNN
F 1 "TP_GND" H 7400 1900 50  0000 R CNN
F 2 "TestPoint:TestPoint_Pad_D1.0mm" H 7700 1850 50  0001 C CNN
F 3 "~" H 7700 1850 50  0001 C CNN
	1    7500 1850
	1    0    0    -1  
$EndComp
Wire Wire Line
	7500 1900 7500 1850
Wire Wire Line
	7650 1800 7650 1850
Text Notes 7000 7000 0    50   ~ 0
For next revision (1.1):\nThicken traces for switching regulator\nPin 1 markings for U footprints\nEdge cuts: shift 1.8mm to 2.1mm towards USB side for better enclosure fit\nEdge cuts: reduce protrusion at OBD connector to fit enclosure, shift or remove 2x CAN TP
Text Notes 5650 6850 0    31   ~ 6
DO NOT POPULATE FOR NORMAL USE
Text Notes 7350 7500 0    79   Italic 16
OkayCAN
Text Notes 10600 7650 0    71   Italic 0
1.1
Text Notes 8150 7650 0    71   Italic 0
01-11-2021
$Comp
L power:GND #PWR0131
U 1 1
P 3750 7200
F 0 "#PWR0131" H 3750 6950 50  0001 C CNN
F 1 "GND" H 3755 7027 50  0000 C CNN
F 2 "" H 3750 7200 50  0001 C CNN
F 3 "" H 3750 7200 50  0001 C CNN
	1    3750 7200
	1    0    0    -1  
$EndComp
$Comp
L Device:LED D5
U 1 1
P 3500 7150
F 0 "D5" H 3493 6895 50  0000 C CNN
F 1 "LED" H 3493 6986 50  0000 C CNN
F 2 "LED_SMD:LED_0805_2012Metric_Pad1.15x1.40mm_HandSolder" H 3500 7150 50  0001 C CNN
F 3 "~" H 3500 7150 50  0001 C CNN
F 4 "https://lcsc.com/product-detail/Light-Emitting-Diodes-span-style-background-color-ff0-LED-span_Foshan-NationStar-Optoelectronics-NCD0805B2_C84259.html" H 3500 7150 50  0001 C CNN "URL"
F 5 "C84259" H 3500 7150 50  0001 C CNN "LCSC"
	1    3500 7150
	-1   0    0    1   
$EndComp
$Comp
L Device:R R11
U 1 1
P 3150 7150
F 0 "R11" H 3080 7104 50  0000 R CNN
F 1 "1.6K" H 3080 7195 50  0000 R CNN
F 2 "Resistor_SMD:R_0805_2012Metric_Pad1.15x1.40mm_HandSolder" V 3080 7150 50  0001 C CNN
F 3 "~" H 3150 7150 50  0001 C CNN
F 4 "https://lcsc.com/product-detail/Chip-span-style-background-color-ff0-Resistor-span-Surface-Mount_UNI-ROYAL-Uniroyal-Elec-0805W8F1601T5E_C17394.html" V 3150 7150 50  0001 C CNN "URL"
F 5 "C17394" H 3150 7150 50  0001 C CNN "LCSC"
	1    3150 7150
	0    -1   -1   0   
$EndComp
Wire Wire Line
	2900 7150 3000 7150
Wire Wire Line
	3300 7150 3350 7150
Wire Wire Line
	3650 7150 3750 7150
Wire Wire Line
	3750 7150 3750 7200
Text GLabel 2900 7150 0    50   Input ~ 0
LED_PIN
Text Notes 2350 7700 0    50   ~ 0
User-controlled LED pin
Text GLabel 3550 1800 2    50   Input ~ 0
LED_PIN
Wire Notes Line
	2250 6550 2250 7800
Wire Notes Line
	500  6550 6900 6550
Wire Wire Line
	3550 1800 3450 1800
$EndSCHEMATC
